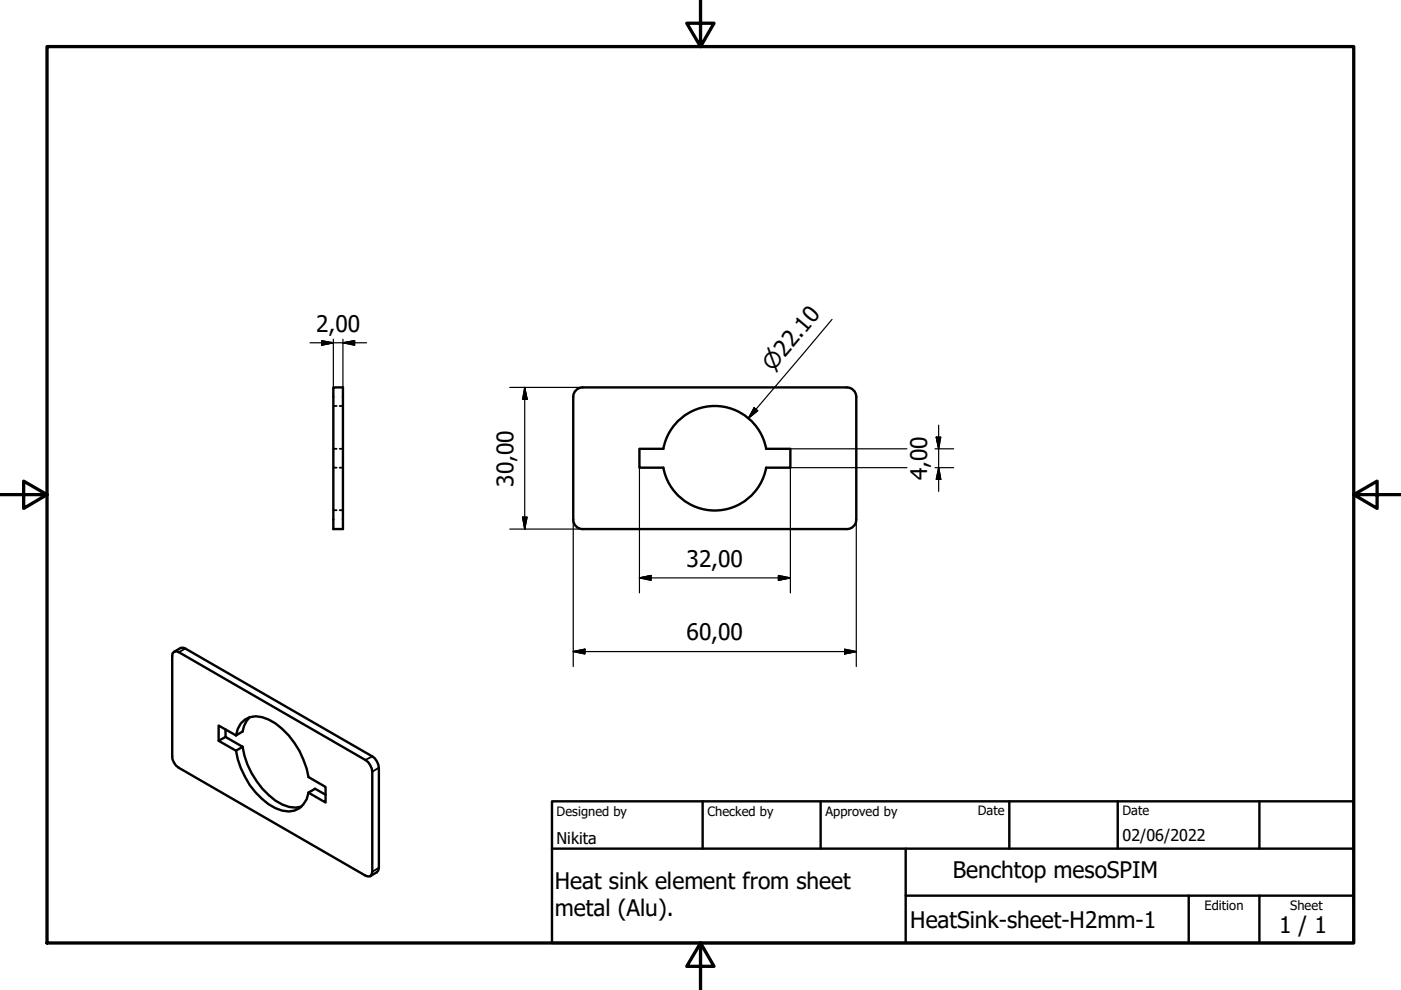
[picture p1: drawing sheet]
<svg xmlns="http://www.w3.org/2000/svg" width="297mm" height="210mm" viewBox="0 0 297 210" stroke-linecap="round" stroke-linejoin="round" font-family="sans-serif">
<!-- layer: Visible (ISO) -->
<g fill="none" stroke="#000" stroke-width=".51">
<path d="M70.7 82.1h2v30.1h-2zM121.5 84.2v25.9M121.5 84.1a2 2 0 0 1 2-2h56a2 2 0 0 1 2 2M140.6 99.2a11.1 11.1 0 0 0 10.9 9 11.1 11.1 0 0 0 10.9-9M140.6 95.2a11.1 11.1 0 0 1 10.9-9.1 11.1 11.1 0 0 1 10.9 9.1M140.7 95.2h-5.1v4h5.1M162.4 95.2h5.2v4h-5.2M181.5 84.2v25.9M121.5 110.2a2 2 0 0 0 2 2h56a2 2 0 0 0 2-2M36.5 139.1v21.3a3 3 0 0 0 1.4 2.4l39.6 22.8 .5 .2h.5l.3-.4 .1-.6v-21.2M37.9 138.3l39.6 22.8M38.3 137.4l.5-.1 .5 .2 39.6 22.9a3.2 3.2 0 0 1 1.4 2.4v21.2l-.1 .6-.3 .3"/>
<path d="M47.8 154.7v1.5l3.6 2.1M47.8 156.2l-1.4 .9M50 159.2a16.7 16.7 0 0 0 8.4 12.2 4.6 4.6 0 0 0 5.9-.9l.7-1 .4-1.4M50 155.9l-3.6-2.1v3.3l3.6 2.1M50 155.9a4.3 4.3 0 0 1 5.6-3.8 14.8 14.8 0 0 1 8.7 9l.7 1.9 .4 1.8 3.6 2v3.4l-3.6-2.1M51.4 158.3a17.2 17.2 0 0 0 8.5 12.3l1.4 .5 1.4 .1 1.2-.2M51.4 158.3l-1.4 .9M53 152.1l-.7 .8-.5 1-.4 1.2-1.4 .8M65.4 168.1l1.4-.9 2.2 1.3"/>
</g>
<!-- layer: Hidden (ISO) -->
<path d="M70.7 99.2h.7M70.7 95.2h.7M70.7 86.1h.7M72 99.2h.7M72 95.2h.7M72 86.1h.7M70.7 108.2h.7M72 108.2h.7" fill="none" stroke="#000" stroke-width=".38"/>
<!-- layer: Visible Narrow (ISO) -->
<path d="M39.3 137.5l-1.4 .8M78.9 160.4l-1.4 .7M80.3 162.8l-1.4 .8M80.3 184l-1.4 .8" fill="none" stroke="#000" stroke-width=".38"/>
<path d="M37.9 138.3l-.6-.2-.4 .1-.3 .3-.1 .6M38.3 137.4l-1.4 .8M77.5 161.1a3.3 3.3 0 0 1 1.4 2.5M79.9 184.9l-1.4 .9" fill="none" stroke="#000" stroke-width=".51"/>
<!-- layer: Border (ISO) -->
<path d="M148.5 -.1v10l-2.9-5h5.8l-2.9 5M10 9.9h277v190h-277zM0 104.9h10l-5-2.9v5.8l5-2.9M287 104.9l5 2.9v-5.8l-5 2.9h10M148.5 199.9l2.9 5h-5.8l2.9-5v10" fill="none" stroke="#000" stroke-width=".7"/>
<!-- layer: Title (ISO) -->
<path d="M117 169.9h170v30h-170zM117 179.9h170M149 169.9v10M174 169.9v10M192 179.9v20M214 169.9v10M237 169.9v10M267 169.9v10M192 189.9h95M252 189.9v10M267 189.9v10" fill="none" stroke="#000" stroke-width=".51"/>
<!-- layer: Dimension (ISO) -->
<g fill="none" stroke="#000" stroke-width=".25">
<path d="M65.7 72.7h12M68.2 72.2l2.5 .5-2.5 .5zM70.7 71.9v12.3M72.7 72.7l2.5-.5v1zM72.7 71.9v12.3M176.4 67.7l-17.7 21M108.1 82.1h15.5M111.3 82.1l.5 2.6h-1zM111.3 82.1v30.1M135.6 99.2v26.5M159.9 86.5l.8 .6-2 1.6zM167.6 95.2h24.7"/>
<path d="M192.3 99.2h-24.7v26.5M198.2 99.2h4M198.2 95.2h4M198.5 92.7h1l-.5 2.5zM199 99.2l.5 2.4h-1zM199 90.1v14.1M108.1 112.2h15.5M110.8 109.6h1l-.5 2.6zM121.5 110.1v31.2M181.5 110.1v31.2M121.5 138.1l2.5-.5v1.1zM121.5 138.1h60"/>
<path d="M135.6 122.5l2.4-.5v1zM135.6 122.5h32M165 122l2.6 .5-2.6 .5zM179.1 137.6l2.4 .5-2.4 .6z"/>
</g>
<g fill="#000" stroke="#000" stroke-width=".25">
<path d="M68.2 73.2l2.5-.5zM68.2 72.2l2.5 .5-2.5 .5zM72.7 72.7l2.5-.5zM72.7 72.7l2.5-.5v1zM111.3 82.1l.5 2.6zM111.3 82.1l.5 2.6h-1zM159.9 86.5l-1.2 2.2zM159.9 86.5l.8 .6-2 1.6zM198.5 92.7l.5 2.5zM198.5 92.7h1l-.5 2.5zM110.8 109.6l.5 2.6zM110.8 109.6h1l-.5 2.6z"/>
<path d="M199 99.2l.5 2.4zM199 99.2l.5 2.4h-1zM121.5 138.1l2.5-.5zM121.5 138.1l2.5-.5v1.1zM135.6 122.5l2.4-.5zM135.6 122.5l2.4-.5v1zM165 123l2.6-.5zM165 122l2.6 .5-2.6 .5zM179.1 138.7l2.4-.6zM179.1 137.6l2.4 .5-2.4 .6z"/>
</g>
<g font-size="4.8">
<text x="67.1" y="70.3">2,00</text>
<text x="196.6" y="101.8" transform="rotate(-90 196.6 101.8)">4,00</text>
<text x="108.9" y="103.2" transform="rotate(-90 108.9 103.2)">30,00</text>
<text x="145.5" y="120.1">32,00</text>
<text x="145.5" y="135.7">60,00</text>
<text x="117.7" y="188.4">Heat sink element from sheet</text>
<text x="202" y="186.2">Benchtop mesoSPIM</text>
<text x="117.7" y="194.2">metal (Alu).</text>
<text x="193" y="196.7">HeatSink-sheet-H2mm-1</text>
<text x="271.2" y="197.8">1 / 1</text>
</g>
<text font-size="4.6" x="163.8" y="78.9" transform="rotate(-50 163.8 78.9)">⌀22.10</text>
<g font-size="3.4">
<text x="118" y="178.9">Nikita</text>
<text x="238" y="178.3">02/06/2022</text>
</g>
<g font-size="2.7">
<text x="118" y="173">Designed by</text>
<text x="150" y="173">Checked by</text>
<text x="175" y="173">Approved by</text>
<text x="207.3" y="172.9">Date</text>
<text x="238" y="172.9">Date</text>
<text x="255.4" y="193">Edition</text>
<text x="273.6" y="193">Sheet</text>
</g>
</svg>
